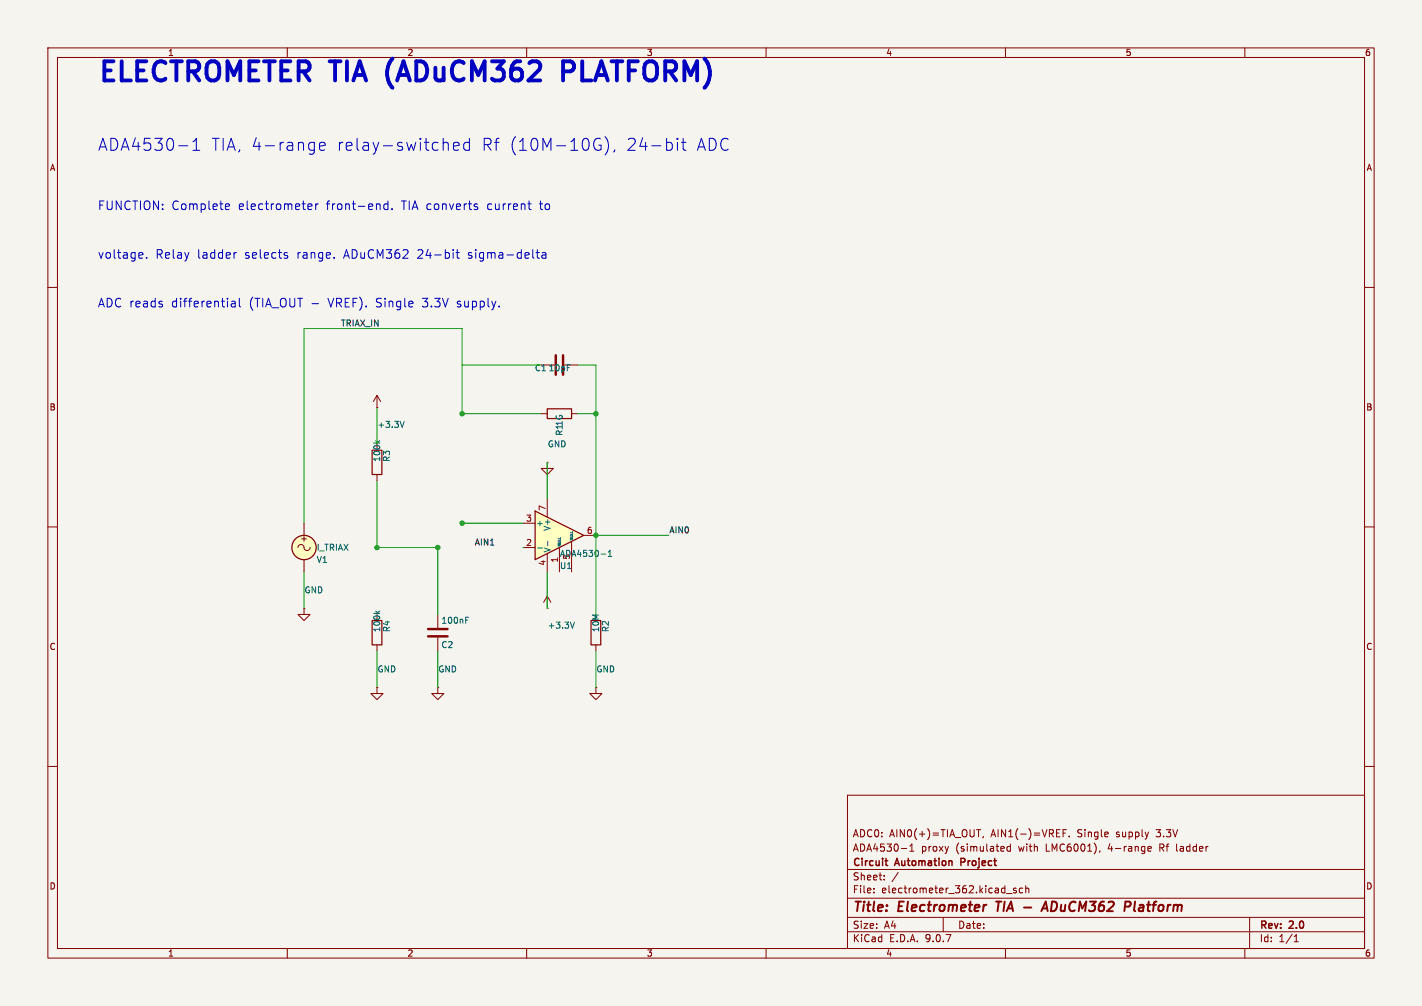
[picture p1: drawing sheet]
(kicad_sch
 (version 20250114)
 (generator "eeschema")
 (generator_version "9.0")
 (paper "A4")
 (title_block
  (title "Electrometer TIA - ADuCM362 Platform")
  (rev "2.0")
  (company "Circuit Automation Project")
  (comment 1 "ADA4530-1 proxy (simulated with LMC6001), 4-range Rf ladder")
  (comment 2 "ADC0: AIN0(+)=TIA_OUT, AIN1(-)=VREF. Single supply 3.3V"))
 (lib_symbols
  (symbol "LM741:LM741"
   (pin_names
    (offset 0.127)) (exclude_from_sim no) (in_bom yes) (on_board yes)
   (property "Reference" "U" (at 0 6.35 0) (show_name no) (do_not_autoplace no) (effects (font (size 1.27 1.27)) (justify left)))
   (property "Value" "LM741" (at 0 3.81 0) (show_name no) (do_not_autoplace no) (effects (font (size 1.27 1.27)) (justify left)))
   (property "Footprint" "" (at 1.27 1.27 0) (show_name no) (do_not_autoplace no) (hide yes) (effects (font (size 1.27 1.27))))
   (property "Datasheet" "http://www.ti.com/lit/ds/symlink/lm741.pdf" (at 3.81 3.81 0) (show_name no) (do_not_autoplace no) (hide yes) (effects (font (size 1.27 1.27))))
   (property "Description" "Operational Amplifier, DIP-8/TO-99-8" (at 0 0 0) (show_name no) (do_not_autoplace no) (hide yes) (effects (font (size 1.27 1.27))))
   (symbol "LM741_0_1"
    (polyline (pts (xy -5.08 5.08) (xy 5.08 0) (xy -5.08 -5.08) (xy -5.08 5.08)) (stroke (width 0.254) (type default)) (fill (type background))))
   (symbol "LM741_1_1"
    (pin input line (at 0 -7.62 90) (length 5.08) (name "NULL" (effects (font (size 0.508 0.508)))) (number "1" (effects (font (size 1.27 1.27)))))
    (pin input line (at -7.62 -2.54 0) (length 2.54) (name "-" (effects (font (size 1.27 1.27)))) (number "2" (effects (font (size 1.27 1.27)))))
    (pin input line (at -7.62 2.54 0) (length 2.54) (name "+" (effects (font (size 1.27 1.27)))) (number "3" (effects (font (size 1.27 1.27)))))
    (pin power_in line (at -2.54 -7.62 90) (length 3.81) (name "V-" (effects (font (size 1.27 1.27)))) (number "4" (effects (font (size 1.27 1.27)))))
    (pin input line (at 2.54 -7.62 90) (length 6.35) (name "NULL" (effects (font (size 0.508 0.508)))) (number "5" (effects (font (size 1.27 1.27)))))
    (pin output line (at 7.62 0 180) (length 2.54) (name "" (effects (font (size 1.27 1.27)))) (number "6" (effects (font (size 1.27 1.27)))))
    (pin power_in line (at -2.54 7.62 270) (length 3.81) (name "V+" (effects (font (size 1.27 1.27)))) (number "7" (effects (font (size 1.27 1.27)))))
    (pin no_connect line (at 0 2.54 270) (length 2.54) (hide yes) (name "NC" (effects (font (size 1.27 1.27)))) (number "8" (effects (font (size 1.27 1.27))))))
   (embedded_fonts no))
  (symbol "R:R"
   (pin_numbers (hide yes))
   (pin_names
    (offset 0)) (exclude_from_sim no) (in_bom yes) (on_board yes)
   (property "Reference" "R" (at 2.032 0 90) (show_name no) (do_not_autoplace no) (effects (font (size 1.27 1.27))))
   (property "Value" "R" (at 0 0 90) (show_name no) (do_not_autoplace no) (effects (font (size 1.27 1.27))))
   (property "Footprint" "" (at -1.778 0 90) (show_name no) (do_not_autoplace no) (hide yes) (effects (font (size 1.27 1.27))))
   (property "Datasheet" "" (at 0 0 0) (show_name no) (do_not_autoplace no) (hide yes) (effects (font (size 1.27 1.27))))
   (property "Description" "Resistor" (at 0 0 0) (show_name no) (do_not_autoplace no) (hide yes) (effects (font (size 1.27 1.27))))
   (symbol "R_0_1"
    (rectangle (start -1.016 -2.54) (end 1.016 2.54) (stroke (width 0.254) (type default)) (fill (type none))))
   (symbol "R_1_1"
    (pin passive line (at 0 3.81 270) (length 1.27) (name "" (effects (font (size 1.27 1.27)))) (number "1" (effects (font (size 1.27 1.27)))))
    (pin passive line (at 0 -3.81 90) (length 1.27) (name "" (effects (font (size 1.27 1.27)))) (number "2" (effects (font (size 1.27 1.27))))))
   (embedded_fonts no))
  (symbol "C:C"
   (pin_numbers (hide yes))
   (pin_names
    (offset 0.254)) (exclude_from_sim no) (in_bom yes) (on_board yes)
   (property "Reference" "C" (at 0.635 2.54 0) (show_name no) (do_not_autoplace no) (effects (font (size 1.27 1.27)) (justify left)))
   (property "Value" "C" (at 0.635 -2.54 0) (show_name no) (do_not_autoplace no) (effects (font (size 1.27 1.27)) (justify left)))
   (property "Footprint" "" (at 0.9652 -3.81 0) (show_name no) (do_not_autoplace no) (hide yes) (effects (font (size 1.27 1.27))))
   (property "Datasheet" "" (at 0 0 0) (show_name no) (do_not_autoplace no) (hide yes) (effects (font (size 1.27 1.27))))
   (property "Description" "Unpolarized capacitor" (at 0 0 0) (show_name no) (do_not_autoplace no) (hide yes) (effects (font (size 1.27 1.27))))
   (symbol "C_0_1"
    (polyline (pts (xy -2.032 0.762) (xy 2.032 0.762)) (stroke (width 0.508) (type default)) (fill (type none)))
    (polyline (pts (xy -2.032 -0.762) (xy 2.032 -0.762)) (stroke (width 0.508) (type default)) (fill (type none))))
   (symbol "C_1_1"
    (pin passive line (at 0 3.81 270) (length 2.794) (name "" (effects (font (size 1.27 1.27)))) (number "1" (effects (font (size 1.27 1.27)))))
    (pin passive line (at 0 -3.81 90) (length 2.794) (name "" (effects (font (size 1.27 1.27)))) (number "2" (effects (font (size 1.27 1.27))))))
   (embedded_fonts no))
  (symbol "VCC:VCC"
   (power)
   (pin_numbers (hide yes))
   (pin_names
    (offset 0) (hide yes)) (exclude_from_sim no) (in_bom yes) (on_board yes)
   (property "Reference" "#PWR" (at 0 -3.81 0) (show_name no) (do_not_autoplace no) (hide yes) (effects (font (size 1.27 1.27))))
   (property "Value" "VCC" (at 0 3.556 0) (show_name no) (do_not_autoplace no) (effects (font (size 1.27 1.27))))
   (property "Footprint" "" (at 0 0 0) (show_name no) (do_not_autoplace no) (hide yes) (effects (font (size 1.27 1.27))))
   (property "Datasheet" "" (at 0 0 0) (show_name no) (do_not_autoplace no) (hide yes) (effects (font (size 1.27 1.27))))
   (property "Description" "Power symbol creates a global label with name \"VCC\"" (at 0 0 0) (show_name no) (do_not_autoplace no) (hide yes) (effects (font (size 1.27 1.27))))
   (symbol "VCC_0_1"
    (polyline (pts (xy -0.762 1.27) (xy 0 2.54)) (stroke (width 0) (type default)) (fill (type none)))
    (polyline (pts (xy 0 2.54) (xy 0.762 1.27)) (stroke (width 0) (type default)) (fill (type none)))
    (polyline (pts (xy 0 0) (xy 0 2.54)) (stroke (width 0) (type default)) (fill (type none))))
   (symbol "VCC_1_1"
    (pin power_in line (at 0 0 90) (length 0) (name "" (effects (font (size 1.27 1.27)))) (number "1" (effects (font (size 1.27 1.27))))))
   (embedded_fonts no))
  (symbol "GND:GND"
   (power)
   (pin_numbers (hide yes))
   (pin_names
    (offset 0) (hide yes)) (exclude_from_sim no) (in_bom yes) (on_board yes)
   (property "Reference" "#PWR" (at 0 -6.35 0) (show_name no) (do_not_autoplace no) (hide yes) (effects (font (size 1.27 1.27))))
   (property "Value" "GND" (at 0 -3.81 0) (show_name no) (do_not_autoplace no) (effects (font (size 1.27 1.27))))
   (property "Footprint" "" (at 0 0 0) (show_name no) (do_not_autoplace no) (hide yes) (effects (font (size 1.27 1.27))))
   (property "Datasheet" "" (at 0 0 0) (show_name no) (do_not_autoplace no) (hide yes) (effects (font (size 1.27 1.27))))
   (property "Description" "Power symbol creates a global label with name \"GND\" , ground" (at 0 0 0) (show_name no) (do_not_autoplace no) (hide yes) (effects (font (size 1.27 1.27))))
   (symbol "GND_0_1"
    (polyline (pts (xy 0 0) (xy 0 -1.27) (xy 1.27 -1.27) (xy 0 -2.54) (xy -1.27 -1.27) (xy 0 -1.27)) (stroke (width 0) (type default)) (fill (type none))))
   (symbol "GND_1_1"
    (pin power_in line (at 0 0 270) (length 0) (name "" (effects (font (size 1.27 1.27)))) (number "1" (effects (font (size 1.27 1.27))))))
   (embedded_fonts no))
  (symbol "VSIN:VSIN"
   (pin_numbers (hide yes))
   (pin_names
    (offset 0.0254)) (exclude_from_sim no) (in_bom yes) (on_board yes)
   (property "Reference" "V" (at 2.54 2.54 0) (show_name no) (do_not_autoplace no) (effects (font (size 1.27 1.27)) (justify left)))
   (property "Value" "VSIN" (at 2.54 0 0) (show_name no) (do_not_autoplace no) (effects (font (size 1.27 1.27)) (justify left)))
   (property "Footprint" "" (at 0 0 0) (show_name no) (do_not_autoplace no) (hide yes) (effects (font (size 1.27 1.27))))
   (property "Datasheet" "https://ngspice.sourceforge.io/docs/ngspice-html-manual/manual.xhtml#sec_Independent_Sources_for" (at 0 0 0) (show_name no) (do_not_autoplace no) (hide yes) (effects (font (size 1.27 1.27))))
   (property "Description" "Voltage source, sinusoidal" (at 0 0 0) (show_name no) (do_not_autoplace no) (hide yes) (effects (font (size 1.27 1.27))))
   (property "Sim.Pins" "1=+ 2=-" (at 0 0 0) (show_name no) (do_not_autoplace no) (hide yes) (effects (font (size 1.27 1.27))))
   (property "Sim.Params" "dc=0 ampl=1 f=1k ac=1" (at 2.54 -2.54 0) (show_name no) (do_not_autoplace no) (effects (font (size 1.27 1.27)) (justify left)))
   (property "Sim.Type" "SIN" (at 0 0 0) (show_name no) (do_not_autoplace no) (hide yes) (effects (font (size 1.27 1.27))))
   (property "Sim.Device" "V" (at 0 0 0) (show_name no) (do_not_autoplace no) (hide yes) (effects (font (size 1.27 1.27)) (justify left)))
   (symbol "VSIN_0_0"
    (arc (start -1.27 0) (mid -0.635 0.6323) (end 0 0) (stroke (width 0) (type default)) (fill (type none)))
    (arc (start 1.27 0) (mid 0.635 -0.6323) (end 0 0) (stroke (width 0) (type default)) (fill (type none)))
    (text "+" (at 0 1.905 0) (effects (font (size 1.27 1.27)))))
   (symbol "VSIN_0_1"
    (circle (center 0 0) (radius 2.54) (stroke (width 0.254) (type default)) (fill (type background))))
   (symbol "VSIN_1_1"
    (pin passive line (at 0 5.08 270) (length 2.54) (name "" (effects (font (size 1.27 1.27)))) (number "1" (effects (font (size 1.27 1.27)))))
    (pin passive line (at 0 -5.08 90) (length 2.54) (name "" (effects (font (size 1.27 1.27)))) (number "2" (effects (font (size 1.27 1.27))))))
   (embedded_fonts no)))
 (symbol
  (lib_id "LM741:LM741")
  (at 116.84 111.76 0)
  (unit 1)
  (exclude_from_sim no)
  (in_bom yes)
  (on_board yes)
  (dnp no)
  (fields_autoplaced no)
  (property "Reference" "U1" (at 116.84 118.11 0.0000) (effects (font (size 1.27 1.27)) (justify left)))
  (property "Value" "ADA4530-1" (at 116.84 115.57 0.0000) (effects (font (size 1.27 1.27)) (justify left)))
  (pin "1")
  (pin "2")
  (pin "3")
  (pin "4")
  (pin "5")
  (pin "6")
  (pin "7")
  (pin "8"))
 (symbol
  (lib_id "R:R")
  (at 116.84 86.36 90)
  (unit 1)
  (exclude_from_sim no)
  (in_bom yes)
  (on_board yes)
  (dnp no)
  (fields_autoplaced no)
  (property "Reference" "R1" (at 116.84 88.392 180) (effects (font (size 1.27 1.27)) (justify left)))
  (property "Value" "1G" (at 116.84 86.36 180) (effects (font (size 1.27 1.27)) (justify left)))
  (pin "1")
  (pin "2"))
 (symbol
  (lib_id "C:C")
  (at 116.84 76.2 90)
  (unit 1)
  (exclude_from_sim no)
  (in_bom yes)
  (on_board yes)
  (dnp no)
  (fields_autoplaced no)
  (property "Reference" "C1" (at 114.3 76.835 90) (effects (font (size 1.27 1.27)) (justify left)))
  (property "Value" "10pF" (at 119.38 76.835 90) (effects (font (size 1.27 1.27)) (justify left)))
  (pin "1")
  (pin "2"))
 (symbol
  (lib_id "R:R")
  (at 78.74 96.52 0)
  (unit 1)
  (exclude_from_sim no)
  (in_bom yes)
  (on_board yes)
  (dnp no)
  (fields_autoplaced no)
  (property "Reference" "R3" (at 80.772 96.52 90) (effects (font (size 1.27 1.27)) (justify left)))
  (property "Value" "100k" (at 78.74 96.52 90) (effects (font (size 1.27 1.27)) (justify left)))
  (pin "1")
  (pin "2"))
 (symbol
  (lib_id "R:R")
  (at 78.74 132.08 0)
  (unit 1)
  (exclude_from_sim no)
  (in_bom yes)
  (on_board yes)
  (dnp no)
  (fields_autoplaced no)
  (property "Reference" "R4" (at 80.772 132.08 90) (effects (font (size 1.27 1.27)) (justify left)))
  (property "Value" "100k" (at 78.74 132.08 90) (effects (font (size 1.27 1.27)) (justify left)))
  (pin "1")
  (pin "2"))
 (symbol
  (lib_id "C:C")
  (at 91.44 132.08 0)
  (unit 1)
  (exclude_from_sim no)
  (in_bom yes)
  (on_board yes)
  (dnp no)
  (fields_autoplaced no)
  (property "Reference" "C2" (at 92.075 134.62 0.0000) (effects (font (size 1.27 1.27)) (justify left)))
  (property "Value" "100nF" (at 92.075 129.54 0.0000) (effects (font (size 1.27 1.27)) (justify left)))
  (pin "1")
  (pin "2"))
 (symbol
  (lib_id "R:R")
  (at 124.46 132.08 0)
  (unit 1)
  (exclude_from_sim no)
  (in_bom yes)
  (on_board yes)
  (dnp no)
  (fields_autoplaced no)
  (property "Reference" "R2" (at 126.492 132.08 90) (effects (font (size 1.27 1.27)) (justify left)))
  (property "Value" "10M" (at 124.46 132.08 90) (effects (font (size 1.27 1.27)) (justify left)))
  (pin "1")
  (pin "2"))
 (symbol
  (lib_id "VCC:VCC")
  (at 114.3 127 0)
  (unit 1)
  (exclude_from_sim no)
  (in_bom yes)
  (on_board yes)
  (dnp no)
  (fields_autoplaced no)
  (property "Reference" "#PWR01" (at 114.3 123.19 0.0000) (hide yes) (effects (font (size 1.27 1.27)) (justify left)))
  (property "Value" "+3.3V" (at 114.3 130.556 0.0000) (effects (font (size 1.27 1.27)) (justify left)))
  (pin "1"))
 (symbol
  (lib_id "GND:GND")
  (at 114.3 96.52 0)
  (unit 1)
  (exclude_from_sim no)
  (in_bom yes)
  (on_board yes)
  (dnp no)
  (fields_autoplaced no)
  (property "Reference" "#PWR02" (at 114.3 90.17 0.0000) (hide yes) (effects (font (size 1.27 1.27)) (justify left)))
  (property "Value" "GND" (at 114.3 92.71 0.0000) (effects (font (size 1.27 1.27)) (justify left)))
  (pin "1"))
 (symbol
  (lib_id "VCC:VCC")
  (at 78.74 85.09 0)
  (unit 1)
  (exclude_from_sim no)
  (in_bom yes)
  (on_board yes)
  (dnp no)
  (fields_autoplaced no)
  (property "Reference" "#PWR03" (at 78.74 81.28 0.0000) (hide yes) (effects (font (size 1.27 1.27)) (justify left)))
  (property "Value" "+3.3V" (at 78.74 88.646 0.0000) (effects (font (size 1.27 1.27)) (justify left)))
  (pin "1"))
 (symbol
  (lib_id "GND:GND")
  (at 78.74 143.51 0)
  (unit 1)
  (exclude_from_sim no)
  (in_bom yes)
  (on_board yes)
  (dnp no)
  (fields_autoplaced no)
  (property "Reference" "#PWR04" (at 78.74 137.16 0.0000) (hide yes) (effects (font (size 1.27 1.27)) (justify left)))
  (property "Value" "GND" (at 78.74 139.7 0.0000) (effects (font (size 1.27 1.27)) (justify left)))
  (pin "1"))
 (symbol
  (lib_id "GND:GND")
  (at 91.44 143.51 0)
  (unit 1)
  (exclude_from_sim no)
  (in_bom yes)
  (on_board yes)
  (dnp no)
  (fields_autoplaced no)
  (property "Reference" "#PWR05" (at 91.44 137.16 0.0000) (hide yes) (effects (font (size 1.27 1.27)) (justify left)))
  (property "Value" "GND" (at 91.44 139.7 0.0000) (effects (font (size 1.27 1.27)) (justify left)))
  (pin "1"))
 (symbol
  (lib_id "GND:GND")
  (at 124.46 143.51 0)
  (unit 1)
  (exclude_from_sim no)
  (in_bom yes)
  (on_board yes)
  (dnp no)
  (fields_autoplaced no)
  (property "Reference" "#PWR06" (at 124.46 137.16 0.0000) (hide yes) (effects (font (size 1.27 1.27)) (justify left)))
  (property "Value" "GND" (at 124.46 139.7 0.0000) (effects (font (size 1.27 1.27)) (justify left)))
  (pin "1"))
 (symbol
  (lib_id "VSIN:VSIN")
  (at 63.5 114.3 0)
  (unit 1)
  (exclude_from_sim no)
  (in_bom yes)
  (on_board yes)
  (dnp no)
  (fields_autoplaced no)
  (property "Reference" "V1" (at 66.04 116.84 0.0000) (effects (font (size 1.27 1.27)) (justify left)))
  (property "Value" "I_TRIAX" (at 66.04 114.3 0.0000) (effects (font (size 1.27 1.27)) (justify left)))
  (pin "1")
  (pin "2"))
 (symbol
  (lib_id "GND:GND")
  (at 63.5 127 0)
  (unit 1)
  (exclude_from_sim no)
  (in_bom yes)
  (on_board yes)
  (dnp no)
  (fields_autoplaced no)
  (property "Reference" "#PWR07" (at 63.5 120.65 0.0000) (hide yes) (effects (font (size 1.27 1.27)) (justify left)))
  (property "Value" "GND" (at 63.5 123.19 0.0000) (effects (font (size 1.27 1.27)) (justify left)))
  (pin "1"))
 (wire
  (pts (xy 96.52 109.22) (xy 109.22 109.22))
  (stroke (width 0) (type default)))
 
 (wire
  (pts (xy 96.52 86.36) (xy 113.03 86.36))
  (stroke (width 0) (type default)))
 (wire
  (pts (xy 120.65 86.36) (xy 124.46 86.36))
  (stroke (width 0) (type default)))
 (wire
  (pts (xy 124.46 86.36) (xy 124.46 111.76))
  (stroke (width 0) (type default)))
 
 (wire
  (pts (xy 96.52 76.2) (xy 113.03 76.2))
  (stroke (width 0) (type default)))
 (wire
  (pts (xy 120.65 76.2) (xy 124.46 76.2))
  (stroke (width 0) (type default)))
 (wire
  (pts (xy 124.46 76.2) (xy 124.46 86.36))
  (stroke (width 0) (type default)))
 (wire
  (pts (xy 78.74 100.33) (xy 78.74 128.27))
  (stroke (width 0) (type default)))
 
 (wire
  (pts (xy 109.22 114.3) (xy 109.22 114.3))
  (stroke (width 0) (type default)))
 (wire
  (pts (xy 91.44 114.3) (xy 91.44 128.27))
  (stroke (width 0) (type default)))
 (wire
  (pts (xy 78.74 114.3) (xy 109.22 114.3))
  (stroke (width 0) (type default)))
 (wire
  (pts (xy 124.46 111.76) (xy 124.46 128.27))
  (stroke (width 0) (type default)))
 (wire
  (pts (xy 114.3 119.38) (xy 114.3 127.0))
  (stroke (width 0) (type default)))
 (wire
  (pts (xy 114.3 96.52) (xy 114.3 104.14))
  (stroke (width 0) (type default)))
 (wire
  (pts (xy 78.74 85.09) (xy 78.74 92.71))
  (stroke (width 0) (type default)))
 (wire
  (pts (xy 78.74 135.89) (xy 78.74 143.51))
  (stroke (width 0) (type default)))
 (wire
  (pts (xy 91.44 135.89) (xy 91.44 143.51))
  (stroke (width 0) (type default)))
 (wire
  (pts (xy 124.46 135.89) (xy 124.46 143.51))
  (stroke (width 0) (type default)))
 (wire
  (pts (xy 63.5 68.58) (xy 63.5 109.22))
  (stroke (width 0) (type default)))
 (wire
  (pts (xy 63.5 68.58) (xy 96.52 68.58))
  (stroke (width 0) (type default)))
 (wire
  (pts (xy 96.52 68.58) (xy 96.52 109.22))
  (stroke (width 0) (type default)))
 (wire
  (pts (xy 63.5 119.38) (xy 63.5 127.0))
  (stroke (width 0) (type default)))
 (wire
  (pts (xy 124.46 111.76) (xy 139.7 111.76))
  (stroke (width 0) (type default)))
 
 (junction
  (at 96.52 109.22)
  (diameter 0)
  (color 0 0 0 0))
 (junction
  (at 96.52 86.36)
  (diameter 0)
  (color 0 0 0 0))
 (junction
  (at 124.46 86.36)
  (diameter 0)
  (color 0 0 0 0))
 (junction
  (at 124.46 111.76)
  (diameter 0)
  (color 0 0 0 0))
 (junction
  (at 78.74 114.3)
  (diameter 0)
  (color 0 0 0 0))
 (junction
  (at 91.44 114.3)
  (diameter 0)
  (color 0 0 0 0))
 (label "AIN0"
  (at 139.7 111.76 0)
  (effects (font (size 1.27 1.27)) (justify left bottom)))
 (label "AIN1"
  (at 99.06 114.3 0)
  (effects (font (size 1.27 1.27)) (justify left bottom)))
 (label "TRIAX_IN"
  (at 71.12 68.58 0)
  (effects (font (size 1.27 1.27)) (justify left bottom)))
 (text "ELECTROMETER TIA (ADuCM362 PLATFORM)"
  (exclude_from_sim no)
  (at 20.32 15.24 0.0000)
  (effects (font (size 4 4)
    (bold yes)) (justify left)))
 (text "ADA4530-1 TIA, 4-range relay-switched Rf (10M-10G), 24-bit ADC"
  (exclude_from_sim no)
  (at 20.32 30.48 0.0000)
  (effects (font (size 2.5 2.5)) (justify left)))
 (text "FUNCTION: Complete electrometer front-end. TIA converts current to"
  (exclude_from_sim no)
  (at 20.32 43.18 0.0000)
  (effects (font (size 1.8 1.8)) (justify left)))
 (text "voltage. Relay ladder selects range. ADuCM362 24-bit sigma-delta"
  (exclude_from_sim no)
  (at 20.32 53.34 0.0000)
  (effects (font (size 1.8 1.8)) (justify left)))
 (text "ADC reads differential (TIA_OUT - VREF). Single 3.3V supply."
  (exclude_from_sim no)
  (at 20.32 63.5 0.0000)
  (effects (font (size 1.8 1.8)) (justify left)))
 (sheet_instances
  (path ""
   (page "1")))
 (embedded_fonts no))
